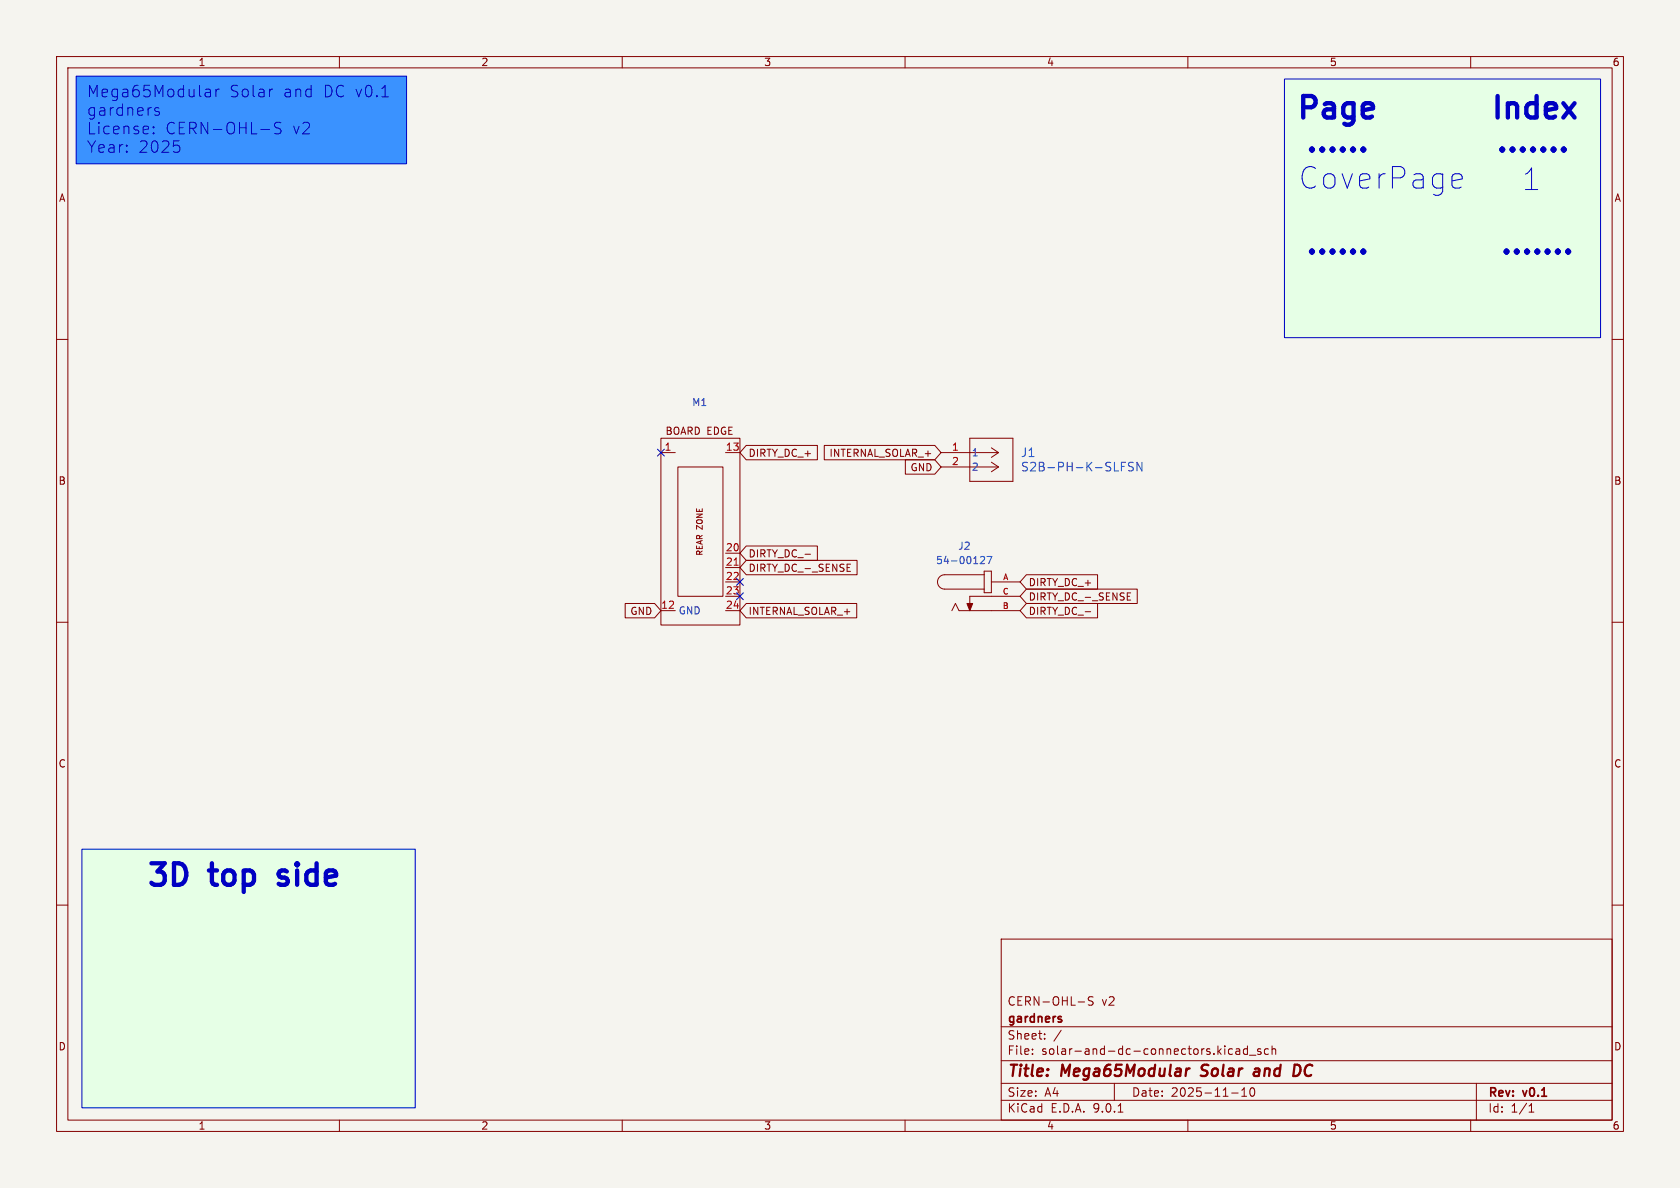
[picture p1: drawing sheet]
<svg xmlns="http://www.w3.org/2000/svg" width="297mm" height="210mm" viewBox="0 0 297 210" stroke-linecap="round" stroke-linejoin="round" font-family="sans-serif">
<path d="M0 0h297v210h-297z" fill="#f5f4ef" stroke="#f5f4ef" stroke-width=".18"/>
<g fill="none" stroke="#840000" stroke-width=".18">
<path d="M10 10h277v190h-277zM12 12h273v186h-273zM60 10v2M110 10v2M160 10v2M210 10v2M260 10v2M10 60h2M285 60h2M10 110h2M285 110h2M10 160h2"/>
<path d="M177 166h108v32h-108zM190.6 177.1h1.1M193.2 176.3l-.5-.1-.2 .1v.5l.6 .3 .1 .3-.2 .3-.6-.1M285 160h2M60 198v2M110 198v2M160 198v2M177 194.5h108M177 191.5h108M177 187.5h108M177 181.5h108M182.5 186.3v.1"/>
<path d="M182.5 185.5v.1M184.7 183.6v.1M184.7 182.8v.1M187.6 182.1l-1.3 2M197 191.5v3M197.7 196.6h.8M210 198v2M217.7 193.2h1.2M217.9 185.5l-.4-.1-.3 .3v.4l.1 .2h.6M218.5 185.5h.6l.1 .9M219.2 185.8h-.5a.29 .29 0 0 0-.2 .3 .29 .29 0 0 0 .2 .3l.5-.1M219.5 193.8h.9"/>
<path d="M219.5 192.7l.5-.4v1.5M220.5 185.5l-.4-.1-.3 .3v.4l.2 .2h.5M220.5 184.9v1.5M220.9 186.5h1.1M221.1 192.4l.2-.1a.81 .81 0 0 1 .6 .6 .81 .81 0 0 1-.3 .8l-.1 .1a.81 .81 0 0 1-.4-1.4zM222.9 185.5l-.4-.1-.2 .2 .1 .2 .5 .2v.3h-.6M224.2 185.5l-.4-.1-.3 .3v.4l.2 .2h.5M224.9 185.5l.2-.1 .4 .1v.9M224.9 184.9v1.5M260 198v2M261 191.5v6.5M270.3 196.6h.9"/>
<path d="M270.3 195.5l.4-.4v1.5"/>
</g>
<path d="M210.3 188.9l-.5 .2M212.3 190.1l.2 .1M212.6 188.4l-.1 .2v.4M221.8 189l.2-.1 .6 .1M222.6 189.4h-.6a.4 .4 0 0 0-.4 .4 .4 .4 0 0 0 .3 .4l.7-.1M229.4 188.2a1.11 1.11 0 0 1 0 1.9" fill="none" stroke="#840000" stroke-width=".4"/>
<path d="M187.5 179.7l.1 .1M187.5 180.2l.2 .2-.2 .3" fill="none" stroke="#840000" stroke-width=".3"/>
<path d="M13.5 13.5h58.4v15.5h-58.4z" fill="#3a92ff"/>
<g fill="#e6ffe6">
<path d="M227.1 14h55.9v45.7h-55.9z"/>
<path d="M14.5 150.1h58.9v45.7h-58.9z"/>
</g>
<g fill="none" stroke="#840000" stroke-width=".18">
<path d="M116.8 77.5h14v33h-14zM131.9 78.7h12.6v2.6h-12.6l-1.1-1.3zM145.7 78.7h19.6l1.1 1.3-1.1 1.3h-19.6zM171.4 77.5h7.7v7.6h-7.7zM175.3 79.2l1.2 .8M116.8 80h2.6M119.8 82.6h8v22.8h-8zM128.3 80h2.5M128.3 97.8h2.5M131.9 96.5h12.6v2.6h-12.6l-1.1-1.3zM131.9 99.1h19.6v2.5h-19.6l-1.1-1.3zM142.3 98h1"/>
<path d="M149.8 99.7h.6M160.1 81.3h5.2l1.1 1.3-1.1 1.2h-5.2zM166.4 80h10.1M166.4 82.6h10.1M175.3 81.7l1.2 .9M176.5 80l-1.2 .9M176.5 82.6l-1.2 .8M110.5 106.7h5.2l1.1 1.3-1.1 1.2h-5.2zM116.8 108h2.6M128.3 105.4h2.5M128.3 108h2.5M128.3 102.9h2.5"/>
<path d="M128.3 100.3h2.5M131.9 106.7h19.6v2.5h-19.6l-1.1-1.2zM149.8 100.3h.4M149.8 101h.6M168.3 108l.6-1.3 .6 1.3h10.8M174 101.6h-7a1.27 1.27 0 0 0-1.3 1.3 1.27 1.27 0 0 0 1.3 1.2h7M174 101h1.3v3.8h-1.3zM175.3 102.9h5M180.3 105.4h-8.9v2.6M181.5 106.7h12.5v2.5h-12.5l-1.2-1.2zM181.5 101.6h12.5v2.5h-12.5l-1.2-1.2zM181.5 104.1h19.5v2.6h-19.5l-1.2-1.3z"/>
<path d="M191.8 108.1h1M199.3 104.8h.6M199.3 105.4h.4M199.3 106.1h.6"/>
</g>
<path d="M170.9 106.7h1.1l-.6 1.3z" fill="#840000" stroke="#840000" stroke-width=".18"/>
<path d="M173.4 98.4h.4l.3 .3-.8 .9h.8M174.5 98.4h.8l-.5 1.2M198.3 82.4h.5M198.3 81.7h.7M200.4 81.8l-.6-.1-.3 .3 .1 .4 .7 .3v.4l-.2 .1h-.6M201.9 81.7v1.5l-.9-1.5v1.5" fill="none" stroke="#006464" stroke-width=".18"/>
<path d="M129.8 99.9h.7" fill="none" stroke="#a90000" stroke-width=".18"/>
<path d="M116.2 79.4l1.2 1.2M117.4 79.4l-1.2 1.2M130.2 102.3l1.2 1.2M130.2 104.8l1.2 1.2M131.4 102.3l-1.2 1.2M131.4 104.8l-1.2 1.2" fill="none" stroke="#000084" stroke-width=".18"/>
<g fill="none" stroke="#0000c2" stroke-width=".76">
<path d="M264.8 17v3.8M266.6 18.2v2.6M266.6 18.6a.95 .95 0 0 1 1.6 .2v2M271.7 18.4l-.4-.2h-.7l-.6 .4-.2 .4v1.1l.4 .5 .4 .2h.7l.4-.2M271.7 17v3.8M273.3 19.5l1.8-.4-.2-.7-.3-.2h-.8l-.3 .2-.2 .4v1.4l.2 .4 .3 .2h.8l.3-.2M276.4 18.2l2 2.6M278.4 18.2l-2 2.6M241 26.3v.3M241 26.3l.2 .1-.2 .2M241 26.3l-.2 .1 .2 .2M276.5 26.3l.1 .1-.1 .2"/>
<path d="M276.5 26.3l-.2 .1 .2 .2M276.5 26.3v.3M241 44.3l.2 .2-.2 .2M241 44.3l-.2 .2 .2 .2M241 44.3v.4M277.2 44.3l.2 .2-.2 .2M277.2 44.3l-.2 .2 .2 .2M277.2 44.3v.4"/>
</g>
<g fill="none" stroke="#0000c2" stroke-width=".18">
<path d="M13.5 13.5h58.4v15.5h-58.4zM27.6 19l-.3 .3 .1 .3 .7 .2 .1 .3-.3 .3-.6-.1M27.9 19l.2 .1M36.5 15.8l.6 .1 .1 1.2M37.2 17l-.7 .1M37.2 16.2l-.7 .1M38.2 15.8v1.3M38.8 15.8a.52 .52 0 0 0-.6 .3M48.2 15.8l-.3 .1M67.5 17.1h1.2M227.1 14h55.9v45.7h-55.9zM27.1 23.5l.1 .1-.1 .1"/>
<path d="M27.1 23.5l-.1 .1 .1 .1M27.1 22.4v.2M27.1 23.5v.2M27.1 22.4l.1 .1-.1 .1M27.1 22.4l-.1 .1 .1 .1M31.4 25.7l.4 .4v.4l-.4 .4M46.1 22.9h1.6M49.7 21.7l-.8-.1a.49 .49 0 0 0-.4 .5 .49 .49 0 0 0 .4 .5 .74 .74 0 0 1 .8 .5 .52 .52 0 0 1-.4 .6l-.8-.1M257.2 30.7h.8l.3 .2 .2 .7-1.8 .4M258.3 33.1l-.3 .2h-.8M14.5 150.1h58.9v45.7h-58.9z"/>
</g>
<g font-size="5.3" fill="#0000c2">
<text x="228.7" y="22.1">Page</text>
<text x="230.3" y="27.9">......</text>
<text x="263.9" y="27.9">.......</text>
<text x="229.6" y="33.6">CoverPage</text>
<text x="269.1" y="33.9">1</text>
<text x="230.3" y="46">......</text>
<text x="264.7" y="46">.......</text>
<text x="25.5" y="157.7">3D</text>
<text x="37.3" y="157.7">top</text>
<text x="50.8" y="157.7">side</text>
</g>
<g font-size="2.8" fill="#0000c2">
<text x="15.2" y="17.5">Mega65Modular</text>
<text x="40.4" y="17.5">Solar</text>
<text x="50" y="17.5">and</text>
<text x="57.1" y="17.5">DC v0.1</text>
<text x="15.2" y="20.8">gardners</text>
<text x="15.2" y="24">License:</text>
<text x="15.2" y="27.3">Year:</text>
<text x="24.4" y="27.3">2025</text>
<text x="29.1" y="24">CERN-OHL-S</text>
<text x="51.6" y="24">v2</text>
</g>
<g font-size="2.8" fill="#840000">
<text x="178" y="190.9">Title:</text>
<text x="187.7" y="190.9">Mega65Modular</text>
<text x="213.2" y="190.9">Solar</text>
<text x="223.4" y="190.9">and</text>
<text x="231.1" y="190.9">DC</text>
</g>
<g font-size="2.1" fill="#006464">
<text x="180.4" y="81">J1</text>
<text x="180.4" y="83.5">S2B-PH-K-SLFSN</text>
</g>
<g font-size="2.1" fill="#840000">
<text x="178" y="178">CERN-OHL-S</text>
<text x="194.7" y="178">v2</text>
<text x="178" y="184">Sheet:</text>
<text x="178" y="181.2">gardners</text>
<text x="178" y="186.7">File:</text>
<text x="184.1" y="186.7">solar-and-dc-connectors.kicad_sch</text>
<text x="178" y="196.9">KiCad</text>
<text x="178" y="194.1">Size:</text>
<text x="184.7" y="194.1">A4</text>
<text x="185.7" y="196.9">E.D.A.</text>
<text x="193.3" y="196.9">9.0.1</text>
<text x="200" y="194.1">Date:</text>
<text x="207" y="194.1">2025-11-10</text>
<text x="263" y="194.3">Rev:</text>
<text x="263" y="196.9">Id:</text>
<text x="267.1" y="196.9">1/1</text>
<text x="269.4" y="194.3">v0.1</text>
</g>
<g font-size="1.8" fill="#840000">
<text x="35" y="11.9">1</text>
<text x="85" y="11.9">2</text>
<text x="135" y="11.9">3</text>
<text x="185" y="11.9">4</text>
<text x="235" y="11.9">5</text>
<text x="285" y="11.9">6</text>
<text x="10.3" y="35.9">A</text>
<text x="285.3" y="35.9">A</text>
<text x="117.8" y="77.1">BOARD EDGE</text>
<text x="132.2" y="81">DIRTY_DC_+</text>
<text x="146.5" y="81">INTERNAL_SOLAR_+</text>
<text x="160.9" y="83.5">GND</text>
<text x="10.3" y="85.9">B</text>
<text x="285.3" y="85.9">B</text>
<text x="132.2" y="98.7">DIRTY_DC_-</text>
<text x="132.2" y="101.3">DIRTY_DC_-_SENSE</text>
<text x="181.8" y="103.8">DIRTY_DC_+</text>
<text x="181.8" y="106.4">DIRTY_DC_-_SENSE</text>
<text x="111.3" y="108.9">GND</text>
<text x="132.2" y="108.9">INTERNAL_SOLAR_+</text>
<text x="181.8" y="108.9">DIRTY_DC_-</text>
<text x="10.3" y="135.9">C</text>
<text x="285.3" y="135.9">C</text>
<text x="10.3" y="185.9">D</text>
<text x="285.3" y="185.9">D</text>
<text x="35" y="199.9">1</text>
<text x="85" y="199.9">2</text>
<text x="135" y="199.9">3</text>
<text x="185" y="199.9">4</text>
<text x="235" y="199.9">5</text>
<text x="285" y="199.9">6</text>
</g>
<g font-size="1.8" fill="#006464">
<text x="122.3" y="72">M1</text>
<text x="171.7" y="80.9">1</text>
<text x="171.7" y="83.4">2</text>
<text x="165.4" y="99.9">54-00127</text>
<text x="169.3" y="97.4">J2</text>
<text x="119.9" y="108.8">GND</text>
</g>
<g font-size="1.8" fill="#a90000">
<text x="117.4" y="79.8">1</text>
<text x="128.2" y="79.8">13</text>
<text x="168.2" y="79.8">1</text>
<text x="168.2" y="82.3">2</text>
<text x="128.2" y="97.5">20</text>
<text x="128.2" y="100.1">21</text>
<text x="116.8" y="107.7">12</text>
<text x="128.2" y="102.6">22</text>
<text x="128.2" y="105.2">23</text>
<text x="128.2" y="107.7">24</text>
</g>
<text font-size="1.4" fill="#840000" x="124.4" y="98.3" transform="rotate(-90 124.4 98.3)">REAR ZONE</text>
<g font-size="1.4" fill="#a90000">
<text x="177.2" y="105.2">C</text>
<text x="177.2" y="107.7">B</text>
<text x="177.2" y="102.6">A</text>
</g>
</svg>
